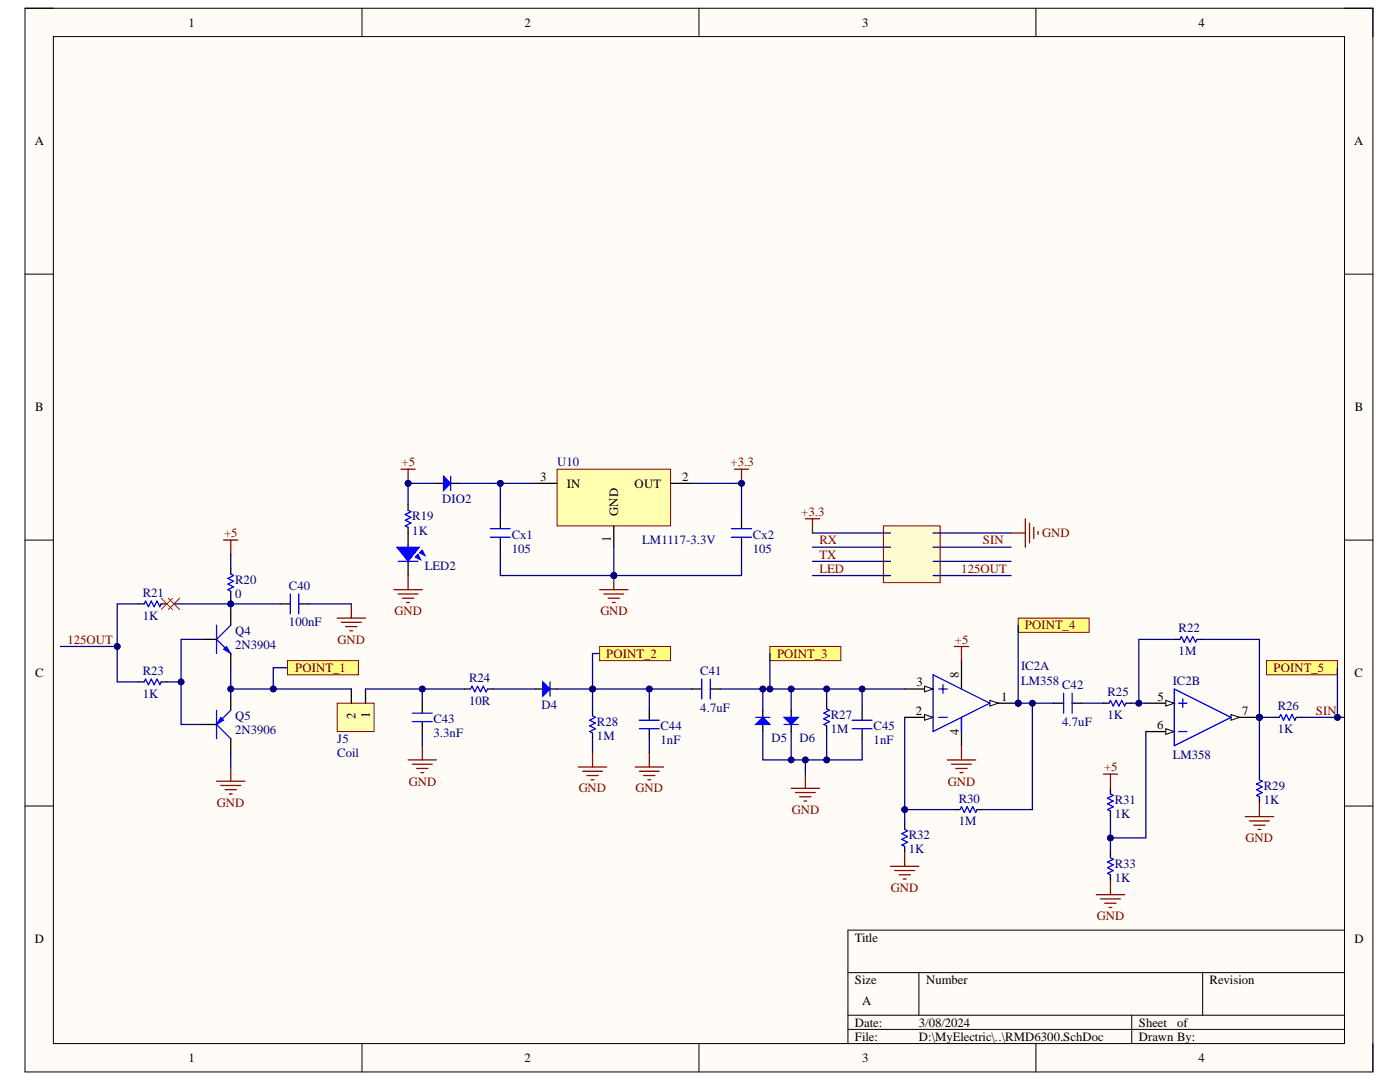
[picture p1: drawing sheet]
# Altium schematic sheet RMD6300.SchDoc
size A

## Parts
C40  100nF  [CN1.5]
C41  4.7uF  [CN1.5]
C42  4.7uF  [CN1.5]
C43  3.3nF  [CN1.5]
C44  1nF  [CN1.5]
C45  1nF  [CN1.5]
Cx1  105  [CN1.5]
Cx2  105  [CN1.5]
D4  1n4148  [DIO-SMD-106]  (value not drawn)
D5  1n4148  [DIO-SMD-106]  (value not drawn)
D6  1n4148  [DIO-SMD-106]  (value not drawn)
DIO2  Diode SMD  [DIO-SMD-106]  (value not drawn)
IC2  LM358  [DIP8]  (parts A,B of 2)
J5  Coil  [HDR2]
LED2  LED  [LED-3MM-YELLOW]  (value not drawn)
Q4  2N3904  [TO92-123]
Q5  2N3906  [TO92-123]
R19  1K  [RES-SMD-0101]
R20  0  [RES-SMD-0101]
R21  1K  [RES-SMD-0101]
R22  1M  [RES-SMD-0101]
R23  1K  [RES-SMD-0101]
R24  10R  [RES-SMD-0101]
R25  1K  [RES-SMD-0101]
R26  1K  [RES-SMD-0101]
R27  1M  [RES-SMD-0101]
R28  1M  [RES-SMD-0101]
R29  1K  [RES-SMD-0101]
R30  1M  [RES-SMD-0101]
R31  1K  [RES-SMD-0101]
R32  1K  [RES-SMD-0101]
R33  1K  [RES-SMD-0101]
U10  LM1117-3.3V  [SOT223]

## Ports
POINT_1, POINT_2, POINT_3, POINT_4, POINT_5

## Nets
+3.3: Cx2.2 U10.2(OUT)
+5: DIO2.1(A) IC2.8(+V) R19.1 R20.1 R31.1
GND: C40.1 C43.2 C44.2 C45.2 Cx1.1 Cx2.1 D5.1(A) D6.2(K) IC2.4(-V) LED2.2 Q5.3(C) R27.1 R28.1 R29.2 R32.1 R33.2 U10.1(GND)
125OUT: R21.1 R23.1
POINT_1: J5.2 Q4.1(E) Q5.1(E) ; port POINT_1
POINT_2: C41.1 C44.1 D4.2(K) R28.2 ; port POINT_2
POINT_3: C41.2 C45.1 D5.2(K) D6.1(A) IC2.3(IN+) R27.2 ; port POINT_3
POINT_4: C42.1 IC2.1(OUT) R30.1 ; port POINT_4
SIN: R26.1 ; port POINT_5
NetC40_2: C40.2 Q4.3(C) R20.2
NetC42_2: C42.2 R25.2
NetC43_1: C43.1 J5.1 R24.1
NetCx1_2: Cx1.2 DIO2.2(K) U10.3(IN)
NetD4_1: D4.1(A) R24.2
NetIC2_2: IC2.2(IN-) R30.2 R32.2
NetIC2_5: IC2.5(IN+) R22.2 R25.1
NetIC2_6: IC2.6(IN-) R31.2 R33.1
NetIC2_7: IC2.7(OUT) R22.1 R26.2 R29.1
NetLED2_1: LED2.1 R19.2
NetQ4_2: Q4.2(B) Q5.2(B) R23.2

Not connected (* = marked no-connect by the designer): R21 2*
